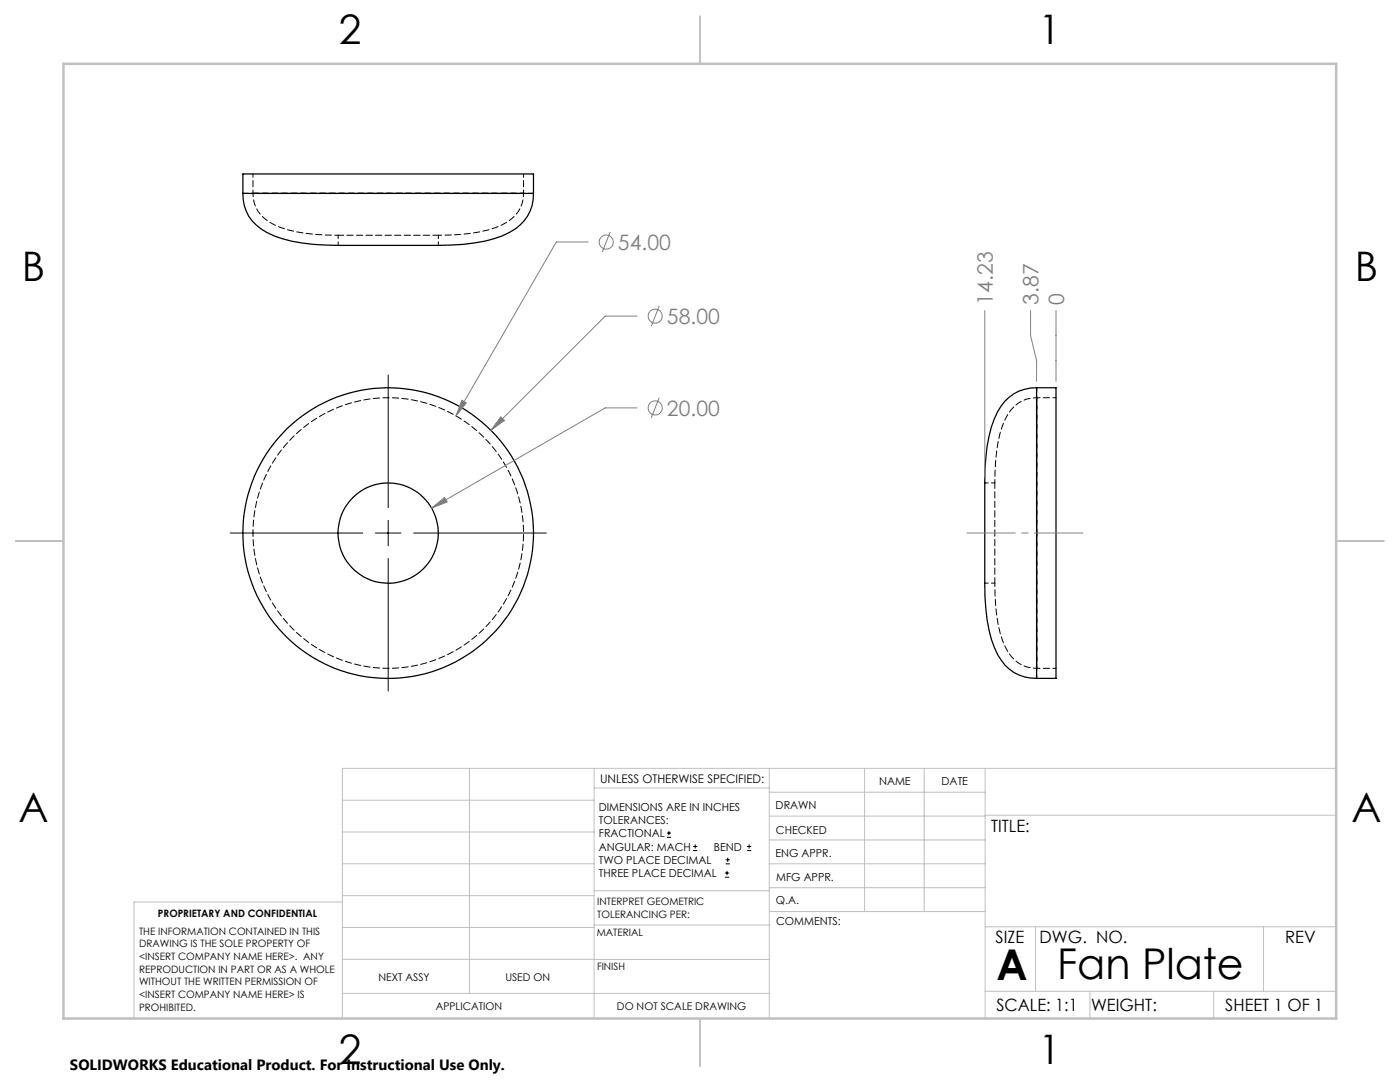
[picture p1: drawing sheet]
<svg xmlns="http://www.w3.org/2000/svg" width="279mm" height="216mm" viewBox="0 0 279 216" stroke-linecap="round" stroke-linejoin="round" font-family="sans-serif">
<g fill="none" stroke="#000" stroke-width=".25">
<path d="M48.5 38.6a8.2 8.2 0 0 0 4.7 7.8 26.7 26.7 0 0 0 11.6 2.5l22.1 .1a49.4 49.4 0 0 0 11.7-1.4 10.5 10.5 0 0 0 7.2-5.5l.4-1.1 .3-2.4M48.5 38.6v-3.9h58v3.9M48.5 38.6h58M206.9 77.4a8.7 8.7 0 0 0-8.5 6.2 38 38 0 0 0-1.9 13.1v19.2a54.6 54.6 0 0 0 .9 9.8 13.2 13.2 0 0 0 4 7.8 8.3 8.3 0 0 0 5.5 1.9M206.9 77.4h3.8v58h-3.8M206.9 77.4v58"/>
<circle cx="77.5" cy="106.4" r="10"/>
<circle cx="77.5" cy="106.4" r="29"/>
</g>
<g fill="none" stroke="#000" stroke-width=".2" stroke-dasharray="1.3 .6" stroke-dashoffset=".6">
<path d="M50.5 34.7v3.9M50.5 38.6a6.7 6.7 0 0 0 4.2 6.3 26.5 26.5 0 0 0 10.4 2h2.4M104.5 38.6v-3.9M67.5 46.9v2M87.5 46.9a31.3 31.3 0 0 0 12.7-2 6.7 6.7 0 0 0 4.3-6.3M87.5 48.9v-2M206.9 79.4a6.7 6.7 0 0 0-6.3 4.2 26.5 26.5 0 0 0-2 10.4l-.1 2.4M210.8 79.4h-3.9M198.5 96.4h-2M50.5 106.4a27 27 0 0 1 39.8-23.8 27 27 0 0 1 2.1 46.3 27 27 0 0 1-41.8-20.1l-.1-2.4M196.5 116.4h2M198.5 116.4a31.3 31.3 0 0 0 2.1 12.7 6.7 6.7 0 0 0 6.3 4.3"/>
<path d="M206.9 133.4h3.9"/>
</g>
<path d="M50.5 38.6h54h-54M206.9 106.4v-27v54v-27" fill="none" stroke="#000" stroke-width=".2" stroke-dasharray="1.3 .6"/>
<path d="M106.5 38.6h-58M67.5 46.9h20M198.5 96.4v20" fill="none" stroke="#000" stroke-width=".2" stroke-dasharray="1.3 .6" stroke-dashoffset=".2"/>
<path d="M206.9 106.4v-29M206.9 135.4v-29" fill="none" stroke="#000" stroke-width=".2" stroke-dasharray="1.3 .6" stroke-dashoffset=".4"/>
<g fill="none" stroke="#808080" stroke-width=".2">
<path d="M117.4 48.3h-6.4l-20 34.7M121.8 46.3l-1.6 4M92.2 79.9l.9 .5-2.1 2.6zM127.1 63.1h-6.3l-22.8 22.8M131.6 79.4l-1.6 4M131.6 61.1l-1.6 4M196.5 62v33.1M205.7 62v5l1.2 5v4.1M210.7 62v14.1M99.9 83.2l.8 .7-2.7 2zM127.1 81.4h-6.3l-34.7 20M86.1 101.4l2.6-2.1 .6 .9z"/>
<circle cx="121" cy="48.3" r="1.41"/>
<circle cx="130.8" cy="63.1" r="1.41"/>
<circle cx="130.8" cy="81.4" r="1.41"/>
</g>
<g fill="none" stroke="#000" stroke-width=".2">
<path d="M77.5 74.8v26.5M45.9 106.4h26.5M74.9 106.4h5.1M77.5 103.8v5.1M77.5 111.4v26.5M82.6 106.4h26.4M133.1 167.1h.8M133.1 166.2h.8M133.5 165.8v.9M138.3 169.7h.8M138.3 168.9h.8M138.7 168.5v.8"/>
<path d="M144.7 175h.8M144.7 174.2h.8M144.8 172.4h.9M144.8 171.6h.9M145.1 173.8v.8M145.2 171.1v.9M149.1 169.7h.8M149.1 168.9h.8M149.5 168.5v.8"/>
</g>
<g fill="none" stroke="#c0c0c0" stroke-width=".2">
<path d="M68.3 159.7h50.3M93.7 153.3v44.9M118.6 153.3v49.9M118.6 157.2h34.9M153.5 153.3v49.9M153.5 158.1h43.1M172.5 153.3v28.6M184.4 153.3v28.6M196.6 153.3v49.9M266.7 153.3h-198.4v49.9M68.3 178.7h50.3M68.3 172.4h50.3"/>
<path d="M68.3 166h50.3M68.3 180h-41.6v23.2M118.6 177.7h35M153.5 167.6h43.1M153.5 162.8h43.1M153.5 172.4h43.1M153.5 177.1h43.1M196.6 162.7h70.1M68.3 198.2h85.2M68.3 191.4l85.2 .1M68.3 185.1h50.3M118.6 184.6h35"/>
<path d="M153.6 181.9h43M196.6 197.8h70.1M196.6 184.9h70.1M206.7 184.9v12.9M217.5 197.8v5.4M242.2 197.8v5.4M252.2 184.9v12.9"/>
</g>
<path d="M139.7 3.2v9.5M3.1 107.9h9.6M266.7 107.9h9.5M139.7 203.2v9.6" fill="none" stroke="#c0c0c0" stroke-width=".25"/>
<path d="M12.7 12.7h254v190.5h-254z" fill="none" stroke="#c0c0c0" stroke-width=".5"/>
<path d="M216.1 106.4h-23.1" fill="none" stroke="#808080" stroke-width=".2" stroke-dasharray="15.2 1.3 1.3 1.3" stroke-dashoffset="5.6"/>
<path d="M86.1 101.4l3.2-1.2-.6-.9zM92.2 79.9l-1.2 3.1 2.1-2.6zM99.9 83.2l-1.9 2.7 2.7-2z" fill="#808080"/>
<g font-size="8.5">
<text x="198.9" y="195.5">A</text>
<text x="211" y="195.4">Fan Plate</text>
</g>
<g font-size="8.1">
<text x="67.6" y="8.9">2</text>
<text x="207.3" y="8.9">1</text>
<text x="4.4" y="56.2">B</text>
<text x="270.4" y="56.2">B</text>
<text x="3.7" y="164.1">A</text>
<text x="269.7" y="164.1">A</text>
<text x="67.6" y="212.4">2</text>
<text x="207.3" y="212.4">1</text>
</g>
<g font-size="4.2" fill="#808080">
<text x="123.3" y="49.8">54.00</text>
<text x="133.1" y="64.6">58.00</text>
<text x="198.1" y="60.8" transform="rotate(-90 198.1 60.8)">14.23</text>
<text x="207.3" y="60.8" transform="rotate(-90 207.3 60.8)">3.87</text>
<text x="212.4" y="60.8" transform="rotate(-90 212.4 60.8)">0</text>
<text x="133.1" y="82.9">20.00</text>
</g>
<g font-size="3.4">
<text x="197.8" y="166">TITLE:</text>
<text x="198.7" y="188.1">SIZE</text>
<text x="207.5" y="188.1">DWG. NO.</text>
<text x="256.5" y="188.2">REV</text>
<text x="198.8" y="201.7">SCALE: 1:1</text>
<text x="217.7" y="201.8">WEIGHT:</text>
<text x="244.5" y="201.7">SHEET 1 OF 1</text>
</g>
<text font-size="3" x="14" y="213.5">SOLIDWORKS Educational Product. For Instructional Use Only.</text>
<text font-size="2.4" x="119.8" y="156.2">UNLESS OTHERWISE SPECIFIED:</text>
<g font-size="2.2">
<text x="119.5" y="161.8">DIMENSIONS ARE IN INCHES</text>
<text x="154.8" y="161.4">DRAWN</text>
<text x="175.4" y="156.6">NAME</text>
<text x="187.9" y="156.7">DATE</text>
<text x="119.5" y="164.4">TOLERANCES:</text>
<text x="119.5" y="167.1">FRACTIONAL</text>
<text x="154.9" y="166.3">CHECKED</text>
<text x="119.5" y="169.7">ANGULAR: MACH</text>
<text x="119.5" y="172.4">TWO PLACE DECIMAL</text>
<text x="142.5" y="169.7">BEND</text>
<text x="154.8" y="171">ENG APPR.</text>
<text x="119.5" y="175">THREE PLACE DECIMAL</text>
<text x="154.9" y="175.7">MFG APPR.</text>
<text x="154.9" y="180.4">Q.A.</text>
<text x="154.9" y="184.6">COMMENTS:</text>
</g>
<g font-size="2.1">
<text x="75.5" y="195.7">NEXT ASSY</text>
<text x="100.9" y="195.7">USED ON</text>
<text x="86.9" y="201.5">APPLICATION</text>
<text x="123.1" y="201.6">DO NOT SCALE DRAWING</text>
</g>
<g font-size="2">
<text x="31.5" y="182.9">PROPRIETARY AND CONFIDENTIAL</text>
<text x="119.2" y="180.6">INTERPRET GEOMETRIC</text>
<text x="119.2" y="183.1">TOLERANCING PER:</text>
<text x="27.8" y="186.5">THE INFORMATION CONTAINED IN THIS</text>
<text x="27.8" y="189">DRAWING IS THE SOLE PROPERTY OF</text>
<text x="27.8" y="191.6">&lt;INSERT COMPANY NAME HERE&gt;. ANY</text>
<text x="119.1" y="186.7">MATERIAL</text>
<text x="27.8" y="194.1">REPRODUCTION IN PART OR AS A WHOLE</text>
<text x="27.8" y="196.6">WITHOUT THE WRITTEN PERMISSION OF</text>
<text x="119.1" y="193.5">FINISH</text>
<text x="27.8" y="199.1">&lt;INSERT COMPANY NAME HERE&gt; IS</text>
<text x="27.8" y="201.7">PROHIBITED.</text>
</g>
</svg>
